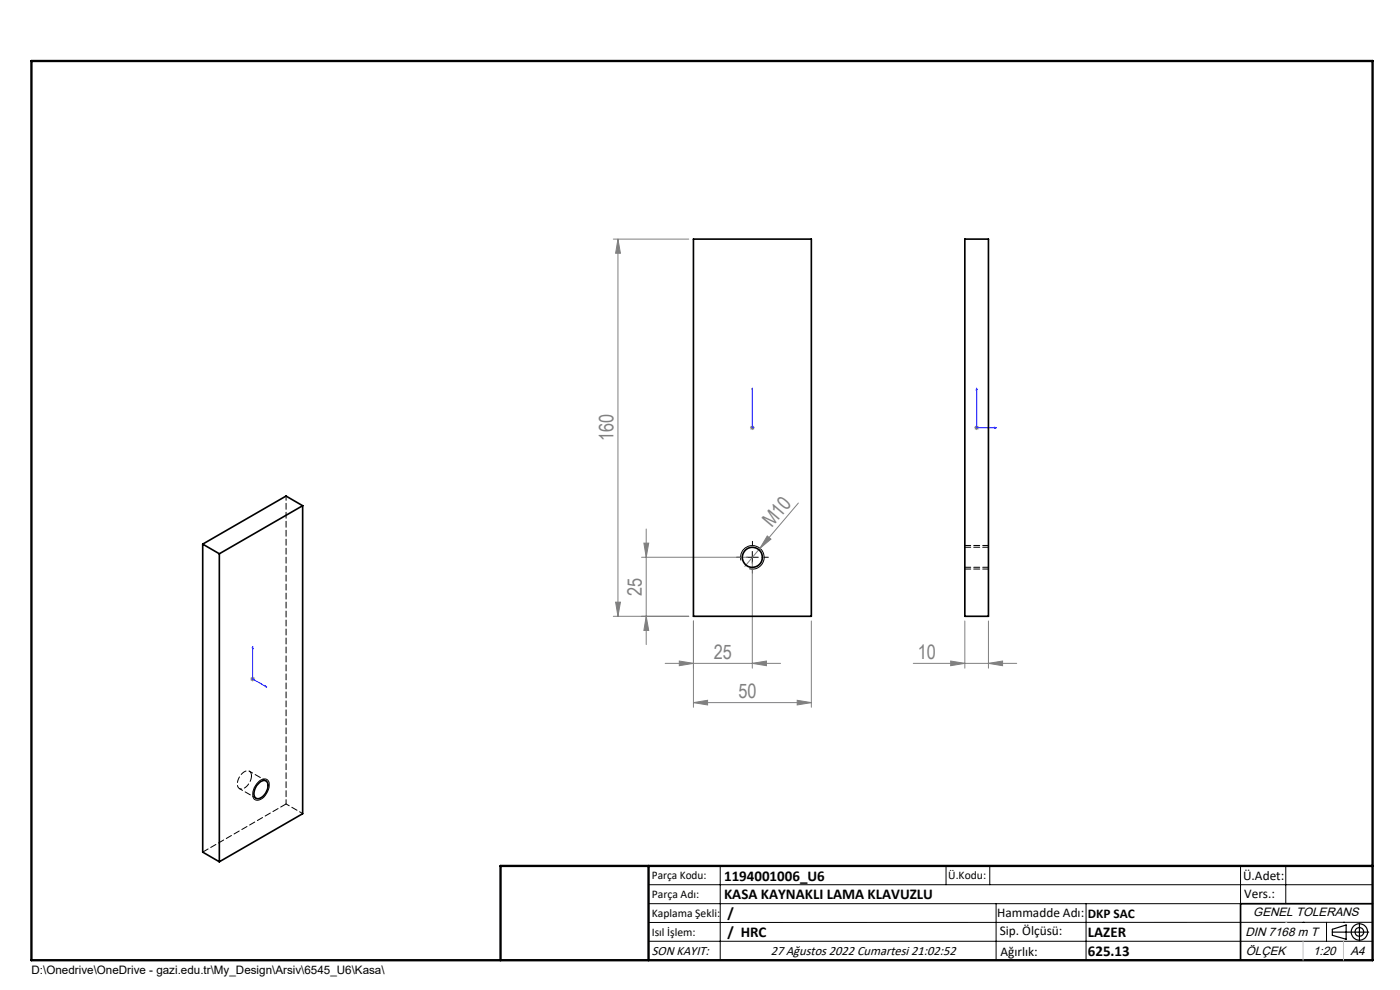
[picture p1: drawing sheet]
<svg xmlns="http://www.w3.org/2000/svg" width="297mm" height="210mm" viewBox="0 0 297 210" stroke-linecap="round" stroke-linejoin="round" font-family="sans-serif">
<g fill="none" stroke="#000" stroke-width=".21">
<path d="M157.2 118.9a2.5 2.5 0 0 1 2.2-3.2 2.5 2.5 0 0 1 2.7 2.7 2.5 2.5 0 0 1-3.1 2.2M158.4 118.2h2.5M159.6 117v2.5M54.7 166a1.32 1.32 0 0 1 1.2-.8 1.32 1.32 0 0 1 1.2 .7 3.6 3.6 0 0 1-2.4 3.8h-.3a1.29 1.29 0 0 1-.7-1.8l.2-.8zM137.6 187.7h153.6M137.6 191.7h153.6M137.6 199.7h153.6M152.8 183.7v20M200.7 183.7v4M210 183.7v4M211.3 191.7v12M230.4 191.7v12"/>
<path d="M263.2 183.7v20M272.8 183.7v8M276.4 195.6h.1M281.4 195.6v4.1M285 195.6h.1M291.2 195.6l-153.6 .1"/>
</g>
<g fill="none" stroke="#000" stroke-width=".25">
<path d="M282.6 197.7h7.8M282.6 197.1l3-.9v3l-3-.8zM288.4 195.8v3.8M106.2 203.7h185"/>
<circle cx="288.4" cy="197.7" r="1.74"/>
<circle cx="288.4" cy="197.7" r=".93"/>
</g>
<path d="M159.6 90.6v.2zM159.6 82.3v.4v-.4M159.6 90.7h.1M159.6 82.3v8.4M207.2 82.3v8.4h4.2M207.2 82.3l.1 .4h-.2zM211 90.6l.4 .1-.4 .1zM53.6 137.2l.1 .3-.2-.1zM53.6 137.2v6.8l3 1.7M56.3 145.5l.3 .2h-.3z" fill="none" stroke="#00f" stroke-width=".21"/>
<g fill="none" stroke="#808080" stroke-width=".21">
<path d="M130.1 50.7h16M131.1 50.7l.5 3h-1zM131.1 50.7v80M159.1 90.7h1M159.2 90.4l.7 .7M159.6 90.2v1M159.9 90.4l-.7 .7M206.7 90.7h1M206.8 90.4l.7 .7M207.2 90.2v1M207.5 90.4l-.7 .7M136.1 118.2h22.5"/>
<path d="M136.6 115.2h1l-.5 3zM137.1 112.2v24.5M159.6 119.2v22.5M161.2 116.3l-3.2 3.8M162.8 113.7l.7 .7-2.3 1.9zM169.4 106.7l-8.2 9.6M130.1 130.7h16M130.6 127.7h1l-.5 3zM137.1 130.7l.5 3h-1zM147.1 131.7v18.3M172.1 131.7v18.3M204.7 131.7v10"/>
<path d="M209.7 131.7v10M53.1 144h1M53.2 143.7l.7 .7M53.6 143.5v1M53.9 143.7l-.7 .7M141.1 140.7h24.5M144.1 140.2l3 .5-3 .5zM147.1 149l3-.5v1zM147.1 149h25M159.6 140.7l3-.5v1zM169.1 148.5l3 .5-3 .5zM193.7 140.7h22"/>
<path d="M201.7 140.2l3 .5-3 .5zM209.7 140.7l3-.5v1z"/>
</g>
<path d="M157.1 118.2h-.9M159.6 115.7v-.9M162.1 118.2h.9M159.6 120.7v.9" fill="none" stroke="#000" stroke-width=".21" stroke-dasharray="15.2 1.3 1.3 1.3"/>
<path d="M209.7 115.7h-5M204.7 120.7h5" fill="none" stroke="#000" stroke-width=".21" stroke-dasharray="1.3 .6"/>
<path d="M291.2 191.7h-28v12" fill="none" stroke="#000" stroke-width=".35"/>
<path d="M6.7 12.9h284.5v190.8h-284.5zM137.6 183.7v20M291.2 183.7h-185v20" fill="none" stroke="#000" stroke-width=".5"/>
<path d="M276.4 199.7v4M285 199.7v4" fill="none" stroke="#c0c0c0" stroke-width=".21"/>
<path d="M272.8 195.6h.1" fill="none" stroke="#c0c0c0" stroke-width=".25"/>
<g fill="#00f">
<path d="M159.6 90.6v.2zM159.6 82.3v.4z"/>
<path d="M56.3 145.5l.3 .2h-.3zM53.6 137.2l.1 .3-.2-.1z"/>
<path d="M211 90.6l.4 .1-.4 .1zM207.2 82.3l.1 .4h-.2z"/>
</g>
<g fill="#808080">
<path d="M162.8 113.7l.7 .7-2.3 1.9z"/>
<path d="M169.1 148.5l3 .5-3 .5zM147.1 149l3-.5v1zM209.7 140.7l3-.5v1zM201.7 140.2l3 .5-3 .5z"/>
<path d="M159.6 140.7l3-.5v1zM144.1 140.2l3 .5-3 .5z"/>
<path d="M131.1 50.7l.5 3h-1zM130.6 127.7h1l-.5 3zM136.6 115.2h1l-.5 3zM137.1 130.7l.5 3h-1z"/>
</g>
<g fill="none" stroke="#000" stroke-width=".35">
<path d="M147.1 50.7h25v80h-25zM204.7 50.7h5v80h-5zM43 115.4l3.5 2.1M43 115.4v65.4l3.5 2M46.5 117.5v65.3M64.2 107.3l-3.5-2.1-17.7 10.2M64.2 107.3l-17.7 10.2M64.2 107.3v65.3l-17.7 10.2M54.7 166.3a1.18 1.18 0 0 1 2.1-.3 2.88 2.88 0 0 1-2.1 3.4 1.27 1.27 0 0 1-.7-2z"/>
<circle cx="159.6" cy="118.2" r="2.14"/>
</g>
<path d="M209.7 116.1h-5M204.7 120.3h5M53.4 164.6a.93 .93 0 0 0-.5-1 .93 .93 0 0 0-1.1 .1 2.88 2.88 0 0 0-1.3 3.3 1.34 1.34 0 0 0 2.1-.6l.5-.7 .3-1.1M43 180.7l17.7-10.2" fill="none" stroke="#000" stroke-width=".21" stroke-dasharray="1.3 .6"/>
<path d="M60.7 170.5v-65.3" fill="none" stroke="#000" stroke-width=".21" stroke-dasharray="1.3 .6" stroke-dashoffset=".4"/>
<path d="M50.8 167.3l3.5 2M56.4 165.6l-3.5-2M64.2 172.6l-3.5-2.1" fill="none" stroke="#000" stroke-width=".21" stroke-dasharray="1.3 .6" stroke-dashoffset=".5"/>
<g font-size="4.2" fill="#808080">
<text x="130.2" y="93.6" transform="rotate(-90 130.2 93.6)">160</text>
<text x="163.7" y="112" transform="rotate(-50 163.7 112)">M10</text>
<text x="136.2" y="126.4" transform="rotate(-90 136.2 126.4)">25</text>
<text x="151.4" y="139.8">25</text>
<text x="194.7" y="139.8">10</text>
<text x="156.6" y="148.1">50</text>
</g>
<g font-size="3.2">
<text x="153.6" y="190.8">KASA KAYNAKLI LAMA KLAVUZLU</text>
<text x="153.6" y="186.8">1194001006_U6</text>
<text x="154.3" y="194.8">/</text>
<text x="154.3" y="198.8">/ HRC</text>
<text x="230.8" y="198.7">LAZER</text>
<text x="230.8" y="202.8">625.13</text>
</g>
<g font-size="2.8">
<text x="263.7" y="186.7">Ü.Adet:</text>
<text x="263.9" y="190.5">Vers.:</text>
<text x="211.5" y="194.5">Hammadde Adı:</text>
<text x="230.8" y="194.7">DKP SAC</text>
<text x="138.3" y="202.6">SON KAYIT:</text>
<text x="163.5" y="202.6">27 Ağustos 2022 Cumartesi 21:02:52</text>
<text x="212.1" y="198.4">Sip. Ölçüsü:</text>
<text x="212.2" y="202.7">Ağırlık:</text>
</g>
<g font-size="2.6">
<text x="265.9" y="194.4">GENEL TOLERANS</text>
<text x="264.2" y="198.5">DIN 7168 m T</text>
<text x="264.3" y="202.6">ÖLÇEK</text>
<text x="278.5" y="202.6">1:20</text>
<text x="286.5" y="202.6">A4</text>
</g>
<g font-size="2.5">
<text x="138.3" y="186.4">Parça Kodu:</text>
<text x="138.3" y="190.5">Parça Adı:</text>
<text x="201.2" y="186.5">Ü.Kodu:</text>
<text x="138.3" y="194.5">Kaplama Şekli:</text>
<text x="138.3" y="198.6">Isıl İşlem:</text>
<text x="6.7" y="206.7">D:\Onedrive\OneDrive - gazi.edu.tr\My_Design\Arsiv\6545_U6\Kasa\</text>
</g>
</svg>
